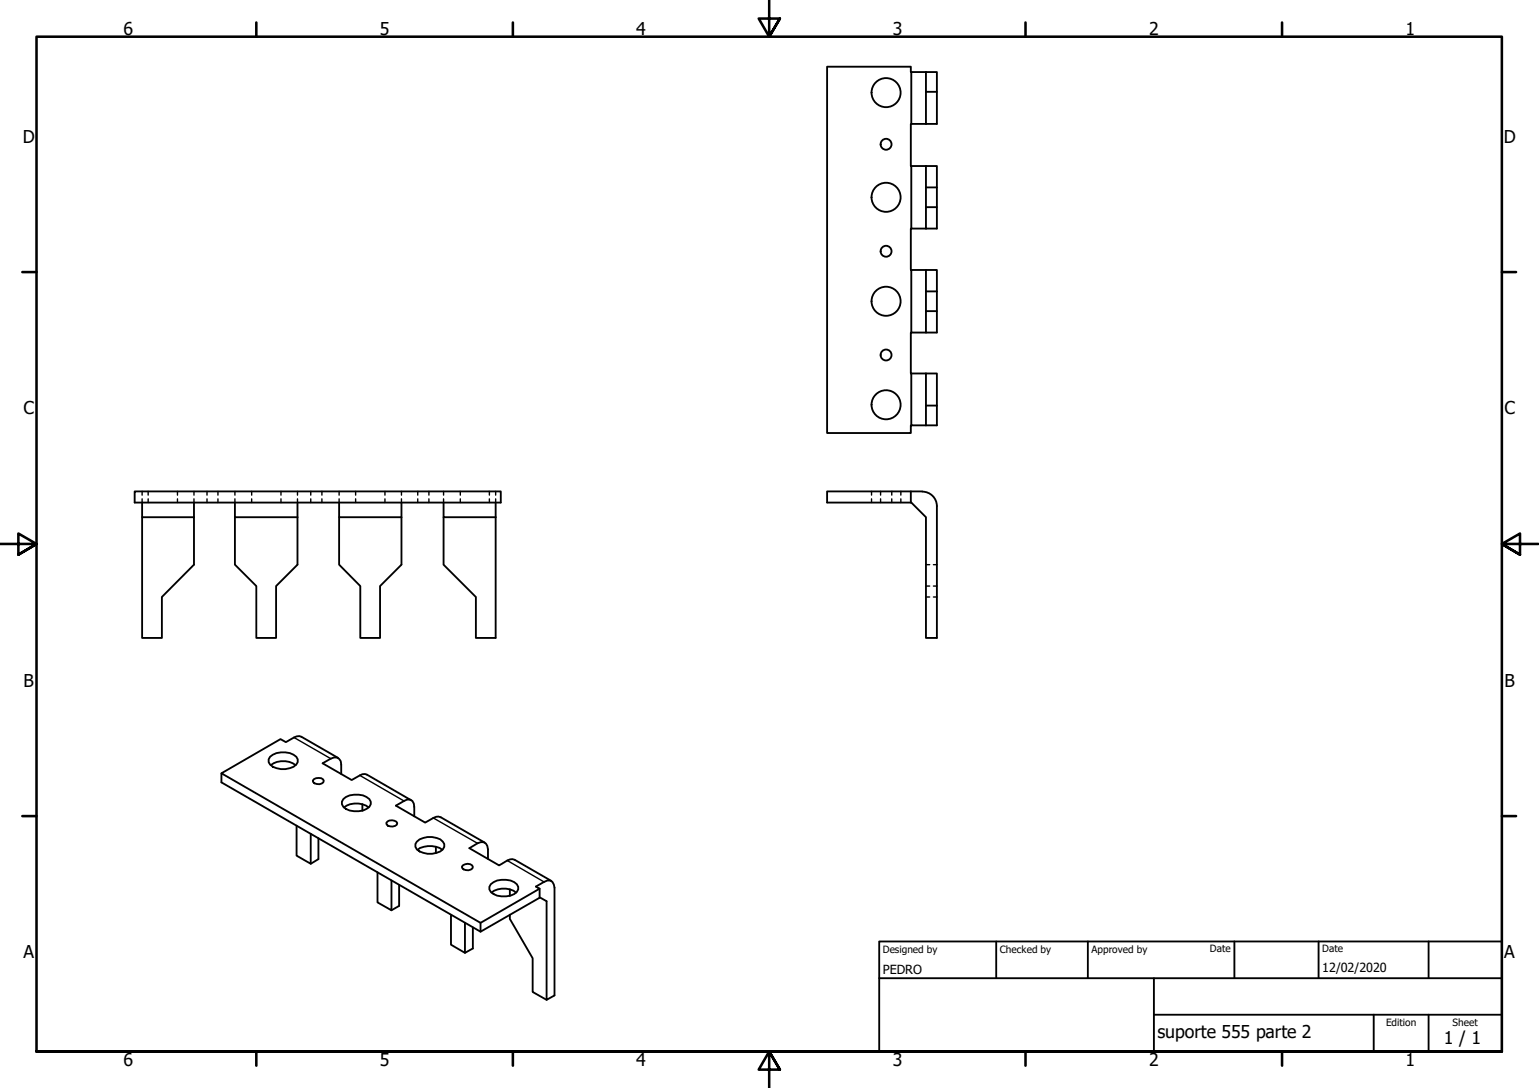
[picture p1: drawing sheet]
<svg xmlns="http://www.w3.org/2000/svg" width="420mm" height="297mm" viewBox="0 0 420 297" stroke-linecap="round" stroke-linejoin="round" font-family="sans-serif">
<!-- layer: Hidden (ISO) -->
<g fill="none" stroke="#000" stroke-width=".38">
<path d="M38.8 134.2v1M38.8 136.2v1M40.4 134.2v1M40.4 136.2v1M48.5 134.2v1M48.5 136.2v1M53 134.2v1M53 136.2v1M56.5 134.2v1M56.5 136.2v1M59.5 134.2v1M59.5 136.2v1"/>
<path d="M64.1 134.2v1M64.1 136.2v1M68.7 134.2v1M68.7 136.2v1M76.7 134.2v1M76.7 136.2v1M81.2 134.2v1M81.2 136.2v1M84.8 134.2v1M84.8 136.2v1M87.9 134.2v1M87.9 136.2v1"/>
<path d="M92.6 134.2v1M92.6 136.2v1M97.1 134.2v1M97.1 136.2v1M105.1 134.2v1M105.1 136.2v1M109.6 134.2v1M109.6 136.2v1M114 134.2v1M114 136.2v1M117.1 134.2v1M117.1 136.2v1"/>
<path d="M121.1 134.2v1M121.1 136.2v1M125.7 134.2v1M125.7 136.2v1M133.6 134.2v1M133.6 136.2v1M135.3 134.2v1M135.3 136.2v1M237.9 134.2v1M237.9 136.2v1M240.4 134.2v1M240.4 136.2v1"/>
<path d="M243.5 134.2v1M243.5 136.2v1M245.9 134.2v1M245.9 136.2v1M252.8 154.2h1M254.8 154.2h1M252.8 160h1M252.8 163h1M254.8 160h1M254.8 163h1"/>
</g>
<!-- layer: Visible (ISO) -->
<g fill="none" stroke="#000" stroke-width=".51">
<path d="M248.8 19.7l-.1-1.5h-22.9v100h22.9l.1-2.1M248.8 19.7v14.1h4M248.8 19.7h4M252.8 19.7h3v14.1h-3M252.8 19.7v14.1M248.8 33.8l-.1 11.5h4.1M252.8 25.1h3M248.8 45.3v17.1h4M252.8 45.3h3v17.1h-3M252.8 45.3v17.1M252.8 51.2h3M252.8 56.6h3"/>
<path d="M248.8 62.4l-.1 11.3h4.1M248.8 73.7v17.1h4M252.8 73.7h3v17.1h-3M252.8 73.7v17.1M252.8 79.6h3M248.8 90.8l-.1 11.2h4.1M252.8 84.9h3M248.8 102v14.1h4M252.8 102h3v14.1h-3M252.8 102v14.1M252.8 110.7h3M36.8 134.2h99.9v3h-99.9z"/>
<path d="M38.8 137.2v4h14.2v13l-8.8 8.8v11.2h-5.4v-33M53 137.2v4M64.1 137.2v4h17.1M81.2 137.2v17l-5.8 5.8v14.2h-5.4v-14.2l-5.9-5.8v-13M92.6 137.2v4h17M109.6 137.2v17l-5.8 5.8v14.2h-5.4v-14.2l-5.8-5.8v-13M121.1 137.2v4h14.2M135.3 137.2v37h-5.4v-11.2l-8.8-8.8v-13M248.7 137.2v-3h-22.9v3h23l4 4v33h3v-36M248.7 134.2h3.1M251.8 134.2a4 4 0 0 1 4 4M60.5 211.1v2.5l70.7 40.8 16.1-9.3v-2.5"/>
<path d="M73.7 206.6a5.8 5.8 0 0 1 7.2 0l.4 .7a2.29 2.29 0 0 1-2.2 2.4 4.9 4.9 0 0 1-5.8-1.6v-.8zM73.9 208.9a5.7 5.7 0 0 1 6.8 0M85.7 212.7a2 2 0 0 1 2.7 .5 1.61 1.61 0 0 1-1.5 .9 1.61 1.61 0 0 1-1.5-1zM92.3 206.9l-10-5.7-1.3-.2-3 1.6-1.4-.8-16.1 9.3 70.7 40.9 16.1-9.4-1-.6 3.1-1.6a1.7 1.7 0 0 1 2 2v29.4l-2.2 1.2v-27l-1.9-1M93.2 211.3v-2.5a1.77 1.77 0 0 0-.9-1.8 1.77 1.77 0 0 0-2 .1l-2.2 1.3 7.9 4.6 2.9-1.6 1.3 .1 12.1 7M93.7 218.2a5.7 5.7 0 0 1 7.1 0 1.65 1.65 0 0 1-.7 2.6 5.9 5.9 0 0 1-6.4-.5l-.4-.7v-.7zM98.9 219.6v1.7M81 225.4v8.2l3.8 2.2v-8.2M86.9 228.8v5.8l-2.1 1.2M93.9 220.5a5.7 5.7 0 0 1 6.7 0M103.1 238.2v8.2l3.8 2.1v-8.1M105.8 224.3a2 2 0 0 1 2.7 .4 1.73 1.73 0 0 1-3 .3v-.4z"/>
<path d="M113.1 222.9v-2.6a1.69 1.69 0 0 0-.8-1.8 1.69 1.69 0 0 0-2 .2l-2.2 1.2 8 4.7 3-1.6 1.2 .1 12 6.9M113.8 229.8a5.5 5.5 0 0 1 7.1 0 1.67 1.67 0 0 1-.7 2.7 6 6 0 0 1-6.4-.6l-.4-.7v-.8zM114 232a6 6 0 0 1 6.8 0M119 231.2v1.7M126.4 236.2a1.84 1.84 0 0 1 2.7 .5 1.61 1.61 0 0 1-1.5 .9 1.61 1.61 0 0 1-1.5-1zM133.2 234.5v-2.6a1.77 1.77 0 0 0-.8-1.8 1.77 1.77 0 0 0-2 .1l-2.3 1.4 8.2 4.7 2.2-1.4 1.4-.3 .6 .1 10.1 5.8M109 241.6v5.7l-2.1 1.2M123.1 249.8v8.1l3.8 2.2v-8.1M129.1 253.2v5.7l-2.2 1.2M131.2 252v2.4M134 241.4a5.7 5.7 0 0 1 7.1 0 1.67 1.67 0 0 1-.7 2.7 6 6 0 0 1-6.4-.6l-.4-.7v-.7zM134.2 243.7a5.7 5.7 0 0 1 6.7 0"/>
<path d="M139.2 249.7v1.2l6.2 10.7v9.2l3.8 2.2M139.2 242.8v1.8"/>
<circle cx="241.9" cy="39.4" r="1.49"/>
<circle cx="241.9" cy="25.3" r="4"/>
<circle cx="241.9" cy="53.9" r="4"/>
<circle cx="241.9" cy="68.6" r="1.49"/>
<circle cx="241.9" cy="96.9" r="1.49"/>
<circle cx="241.9" cy="82.3" r="4"/>
<circle cx="241.9" cy="110.5" r="4"/>
</g>
<!-- layer: Visible Narrow (ISO) -->
<path d="M80.3 201.3l10 5.8M98.2 211.7l12.1 7M118.3 223.3l12.1 6.9M138.5 234.9l10 5.9" fill="none" stroke="#000" stroke-width=".38"/>
<!-- layer: Border (ISO) -->
<g fill="none" stroke="#000" stroke-width=".7">
<path d="M70 6.1v3.9M140 6.1v3.9M210 0v10l-2.9-4.9h5.8l-2.9 4.9 2.9-4.9M280 6.1v3.9M350 6.1v3.9M6.1 74.3h3.9M410 74.3h3.9M0 148.5h10l-5-2.8v5.7l5-2.9-5 2.9M420 148.5h-10l5-2.8v5.7l-5-2.9 5 2.9M6.1 222.8h3.9M410 222.8h3.9M10 287.1v-277.1h400v277.1h-400h400"/>
<path d="M70 287.1v3.8M140 287.1v3.8M212.9 292l-2.9-4.9 2.9 4.9h-5.8l2.9-4.9v9.9M280 287.1v3.8M350 287.1v3.8"/>
</g>
<!-- layer: Title (ISO) -->
<path d="M240 257h170v30.1h-170zM272 257v10.1M297 257v10.1M337 257v10.1M360 257v10.1M390 257v10.1M240 267.1h170M315 277h95M315 267.1v20M375 277v10.1M390 277v10.1" fill="none" stroke="#000" stroke-width=".51"/>
<g font-size="4.8">
<text x="33.7" y="9.6">6</text>
<text x="103.7" y="9.6">5</text>
<text x="173.7" y="9.6">4</text>
<text x="243.7" y="9.6">3</text>
<text x="313.7" y="9.6">2</text>
<text x="383.7" y="9.6">1</text>
<text x="6.2" y="38.9">D</text>
<text x="410.5" y="38.9">D</text>
<text x="6.4" y="113.1">C</text>
<text x="410.7" y="113.1">C</text>
<text x="6.4" y="187.4">B</text>
<text x="410.7" y="187.4">B</text>
<text x="6.4" y="261.7">A</text>
<text x="410.7" y="261.7">A</text>
<text x="316" y="283.3">suporte 555 parte 2</text>
<text x="394.2" y="285">1 / 1</text>
<text x="33.7" y="290.9">6</text>
<text x="103.7" y="290.9">5</text>
<text x="173.7" y="290.9">4</text>
<text x="243.7" y="290.9">3</text>
<text x="313.7" y="290.9">2</text>
<text x="383.7" y="290.9">1</text>
</g>
<g font-size="3.4">
<text x="241" y="266">PEDRO</text>
<text x="361" y="265.5">12/02/2020</text>
</g>
<g font-size="2.7">
<text x="241" y="260.1">Designed by</text>
<text x="273" y="260.1">Checked by</text>
<text x="298" y="260.1">Approved by</text>
<text x="330.3" y="260">Date</text>
<text x="361" y="260">Date</text>
<text x="378.4" y="280.1">Edition</text>
<text x="396.6" y="280.1">Sheet</text>
</g>
</svg>
